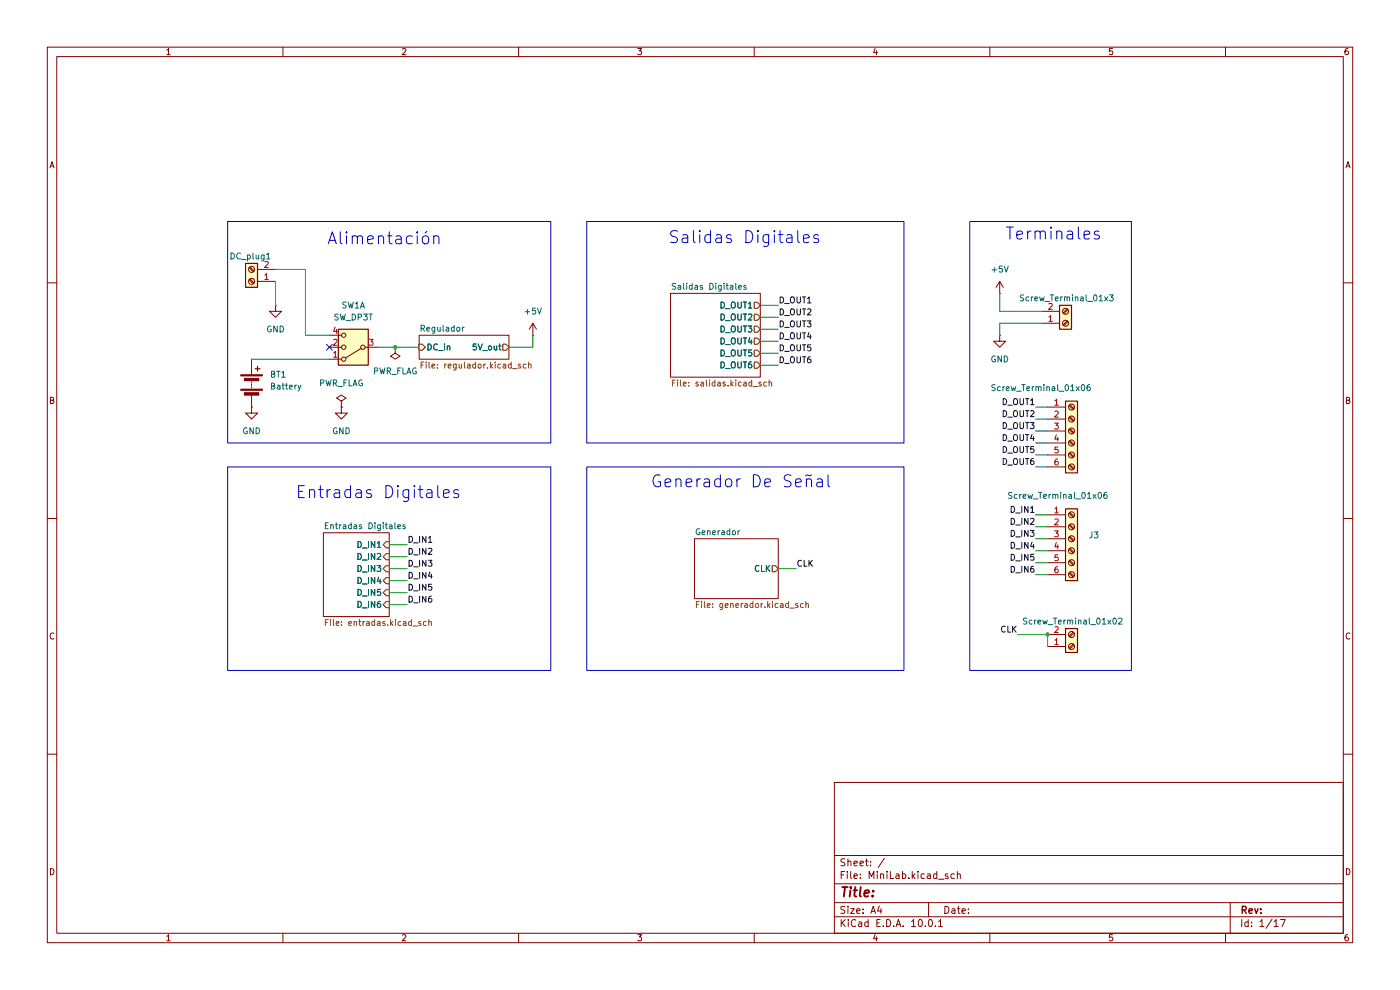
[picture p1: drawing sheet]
(kicad_sch
 (version 20260306)
 (generator "eeschema")
 (generator_version "10.0")
 (paper "A4")
 (lib_symbols
  (symbol "Connector:Screw_Terminal_01x02"
   (pin_names
    (offset 1.016) (hide yes)) (exclude_from_sim no) (in_bom yes) (on_board yes)
   (in_pos_files yes)
   (duplicate_pin_numbers_are_jumpers no)
   (property "Reference" "J" (at 0 2.54 0) (show_name no) (do_not_autoplace no) (effects (font (size 1.27 1.27))))
   (property "Value" "Screw_Terminal_01x02" (at 0 -5.08 0) (show_name no) (do_not_autoplace no) (effects (font (size 1.27 1.27))))
   (property "Footprint" "" (at 0 0 0) (show_name no) (do_not_autoplace no) (hide yes) (effects (font (size 1.27 1.27))))
   (property "Datasheet" "" (at 0 0 0) (show_name no) (do_not_autoplace no) (hide yes) (effects (font (size 1.27 1.27))))
   (property "Description" "Generic screw terminal, single row, 01x02, script generated (kicad-library-utils/schlib/autogen/connector/)" (at 0 0 0) (show_name no) (do_not_autoplace no) (hide yes) (effects (font (size 1.27 1.27))))
   (symbol "Screw_Terminal_01x02_1_1"
    (rectangle (start -1.27 1.27) (end 1.27 -3.81) (stroke (width 0.254) (type default)) (fill (type background)))
    (polyline (pts (xy -0.5334 0.3302) (xy 0.3302 -0.508)) (stroke (width 0.1524) (type default)) (fill (type none)))
    (polyline (pts (xy -0.5334 -2.2098) (xy 0.3302 -3.048)) (stroke (width 0.1524) (type default)) (fill (type none)))
    (polyline (pts (xy -0.3556 0.508) (xy 0.508 -0.3302)) (stroke (width 0.1524) (type default)) (fill (type none)))
    (polyline (pts (xy -0.3556 -2.032) (xy 0.508 -2.8702)) (stroke (width 0.1524) (type default)) (fill (type none)))
    (circle (center 0 0) (radius 0.635) (stroke (width 0.1524) (type default)) (fill (type none)))
    (circle (center 0 -2.54) (radius 0.635) (stroke (width 0.1524) (type default)) (fill (type none)))
    (pin passive line (at -5.08 0 0) (length 3.81) (name "Pin_1" (effects (font (size 1.27 1.27)))) (number "1" (effects (font (size 1.27 1.27)))))
    (pin passive line (at -5.08 -2.54 0) (length 3.81) (name "Pin_2" (effects (font (size 1.27 1.27)))) (number "2" (effects (font (size 1.27 1.27))))))
   (embedded_fonts no))
  (symbol "Connector:Screw_Terminal_01x06"
   (pin_names
    (offset 1.016) (hide yes)) (exclude_from_sim no) (in_bom yes) (on_board yes)
   (in_pos_files yes)
   (duplicate_pin_numbers_are_jumpers no)
   (property "Reference" "J" (at 0 7.62 0) (show_name no) (do_not_autoplace no) (effects (font (size 1.27 1.27))))
   (property "Value" "Screw_Terminal_01x06" (at 0 -10.16 0) (show_name no) (do_not_autoplace no) (effects (font (size 1.27 1.27))))
   (property "Footprint" "" (at 0 0 0) (show_name no) (do_not_autoplace no) (hide yes) (effects (font (size 1.27 1.27))))
   (property "Datasheet" "" (at 0 0 0) (show_name no) (do_not_autoplace no) (hide yes) (effects (font (size 1.27 1.27))))
   (property "Description" "Generic screw terminal, single row, 01x06, script generated (kicad-library-utils/schlib/autogen/connector/)" (at 0 0 0) (show_name no) (do_not_autoplace no) (hide yes) (effects (font (size 1.27 1.27))))
   (symbol "Screw_Terminal_01x06_1_1"
    (rectangle (start -1.27 6.35) (end 1.27 -8.89) (stroke (width 0.254) (type default)) (fill (type background)))
    (polyline (pts (xy -0.5334 5.4102) (xy 0.3302 4.572)) (stroke (width 0.1524) (type default)) (fill (type none)))
    (polyline (pts (xy -0.5334 2.8702) (xy 0.3302 2.032)) (stroke (width 0.1524) (type default)) (fill (type none)))
    (polyline (pts (xy -0.5334 0.3302) (xy 0.3302 -0.508)) (stroke (width 0.1524) (type default)) (fill (type none)))
    (polyline (pts (xy -0.5334 -2.2098) (xy 0.3302 -3.048)) (stroke (width 0.1524) (type default)) (fill (type none)))
    (polyline (pts (xy -0.5334 -4.7498) (xy 0.3302 -5.588)) (stroke (width 0.1524) (type default)) (fill (type none)))
    (polyline (pts (xy -0.5334 -7.2898) (xy 0.3302 -8.128)) (stroke (width 0.1524) (type default)) (fill (type none)))
    (polyline (pts (xy -0.3556 5.588) (xy 0.508 4.7498)) (stroke (width 0.1524) (type default)) (fill (type none)))
    (polyline (pts (xy -0.3556 3.048) (xy 0.508 2.2098)) (stroke (width 0.1524) (type default)) (fill (type none)))
    (polyline (pts (xy -0.3556 0.508) (xy 0.508 -0.3302)) (stroke (width 0.1524) (type default)) (fill (type none)))
    (polyline (pts (xy -0.3556 -2.032) (xy 0.508 -2.8702)) (stroke (width 0.1524) (type default)) (fill (type none)))
    (polyline (pts (xy -0.3556 -4.572) (xy 0.508 -5.4102)) (stroke (width 0.1524) (type default)) (fill (type none)))
    (polyline (pts (xy -0.3556 -7.112) (xy 0.508 -7.9502)) (stroke (width 0.1524) (type default)) (fill (type none)))
    (circle (center 0 5.08) (radius 0.635) (stroke (width 0.1524) (type default)) (fill (type none)))
    (circle (center 0 2.54) (radius 0.635) (stroke (width 0.1524) (type default)) (fill (type none)))
    (circle (center 0 0) (radius 0.635) (stroke (width 0.1524) (type default)) (fill (type none)))
    (circle (center 0 -2.54) (radius 0.635) (stroke (width 0.1524) (type default)) (fill (type none)))
    (circle (center 0 -5.08) (radius 0.635) (stroke (width 0.1524) (type default)) (fill (type none)))
    (circle (center 0 -7.62) (radius 0.635) (stroke (width 0.1524) (type default)) (fill (type none)))
    (pin passive line (at -5.08 5.08 0) (length 3.81) (name "Pin_1" (effects (font (size 1.27 1.27)))) (number "1" (effects (font (size 1.27 1.27)))))
    (pin passive line (at -5.08 2.54 0) (length 3.81) (name "Pin_2" (effects (font (size 1.27 1.27)))) (number "2" (effects (font (size 1.27 1.27)))))
    (pin passive line (at -5.08 0 0) (length 3.81) (name "Pin_3" (effects (font (size 1.27 1.27)))) (number "3" (effects (font (size 1.27 1.27)))))
    (pin passive line (at -5.08 -2.54 0) (length 3.81) (name "Pin_4" (effects (font (size 1.27 1.27)))) (number "4" (effects (font (size 1.27 1.27)))))
    (pin passive line (at -5.08 -5.08 0) (length 3.81) (name "Pin_5" (effects (font (size 1.27 1.27)))) (number "5" (effects (font (size 1.27 1.27)))))
    (pin passive line (at -5.08 -7.62 0) (length 3.81) (name "Pin_6" (effects (font (size 1.27 1.27)))) (number "6" (effects (font (size 1.27 1.27))))))
   (embedded_fonts no))
  (symbol "Device:Battery"
   (pin_numbers (hide yes))
   (pin_names
    (offset 0) (hide yes)) (exclude_from_sim no) (in_bom yes) (on_board yes)
   (in_pos_files yes)
   (duplicate_pin_numbers_are_jumpers no)
   (property "Reference" "BT" (at 2.54 2.54 0) (show_name no) (do_not_autoplace no) (effects (font (size 1.27 1.27)) (justify left)))
   (property "Value" "Battery" (at 2.54 0 0) (show_name no) (do_not_autoplace no) (effects (font (size 1.27 1.27)) (justify left)))
   (property "Footprint" "" (at 0 1.524 90) (show_name no) (do_not_autoplace no) (hide yes) (effects (font (size 1.27 1.27))))
   (property "Datasheet" "" (at 0 1.524 90) (show_name no) (do_not_autoplace no) (hide yes) (effects (font (size 1.27 1.27))))
   (property "Description" "Multiple-cell battery" (at 0 0 0) (show_name no) (do_not_autoplace no) (hide yes) (effects (font (size 1.27 1.27))))
   (property "Sim.Device" "V" (at 0 0 0) (show_name no) (do_not_autoplace no) (hide yes) (effects (font (size 1.27 1.27))))
   (property "Sim.Type" "DC" (at 0 0 0) (show_name no) (do_not_autoplace no) (hide yes) (effects (font (size 1.27 1.27))))
   (property "Sim.Pins" "1=+ 2=-" (at 0 0 0) (show_name no) (do_not_autoplace no) (hide yes) (effects (font (size 1.27 1.27))))
   (symbol "Battery_0_1"
    (rectangle (start -2.286 1.778) (end 2.286 1.524) (stroke (width 0) (type default)) (fill (type outline)))
    (rectangle (start -2.286 -1.27) (end 2.286 -1.524) (stroke (width 0) (type default)) (fill (type outline)))
    (rectangle (start -1.524 1.016) (end 1.524 0.508) (stroke (width 0) (type default)) (fill (type outline)))
    (rectangle (start -1.524 -2.032) (end 1.524 -2.54) (stroke (width 0) (type default)) (fill (type outline)))
    (polyline (pts (xy 0 1.778) (xy 0 2.54)) (stroke (width 0) (type default)) (fill (type none)))
    (polyline (pts (xy 0 0) (xy 0 0.254)) (stroke (width 0) (type default)) (fill (type none)))
    (polyline (pts (xy 0 -0.508) (xy 0 -0.254)) (stroke (width 0) (type default)) (fill (type none)))
    (polyline (pts (xy 0 -1.016) (xy 0 -0.762)) (stroke (width 0) (type default)) (fill (type none)))
    (polyline (pts (xy 0.762 3.048) (xy 1.778 3.048)) (stroke (width 0.254) (type default)) (fill (type none)))
    (polyline (pts (xy 1.27 3.556) (xy 1.27 2.54)) (stroke (width 0.254) (type default)) (fill (type none))))
   (symbol "Battery_1_1"
    (pin passive line (at 0 5.08 270) (length 2.54) (name "+" (effects (font (size 1.27 1.27)))) (number "1" (effects (font (size 1.27 1.27)))))
    (pin passive line (at 0 -5.08 90) (length 2.54) (name "-" (effects (font (size 1.27 1.27)))) (number "2" (effects (font (size 1.27 1.27))))))
   (embedded_fonts no))
  (symbol "Switch:SW_DP3T"
   (pin_names
    (offset 0) (hide yes)) (exclude_from_sim no) (in_bom yes) (on_board yes)
   (in_pos_files yes)
   (duplicate_pin_numbers_are_jumpers no)
   (property "Reference" "SW" (at 0 5.08 0) (show_name no) (do_not_autoplace no) (effects (font (size 1.27 1.27))))
   (property "Value" "SW_DP3T" (at 0 -5.08 0) (show_name no) (do_not_autoplace no) (effects (font (size 1.27 1.27))))
   (property "Footprint" "" (at -15.875 4.445 0) (show_name no) (do_not_autoplace no) (hide yes) (effects (font (size 1.27 1.27))))
   (property "Datasheet" "" (at -15.875 4.445 0) (show_name no) (do_not_autoplace no) (hide yes) (effects (font (size 1.27 1.27))))
   (property "Description" "Switch, three position, dual pole triple throw, 3 position switch, SP3T" (at 0 0 0) (show_name no) (do_not_autoplace no) (hide yes) (effects (font (size 1.27 1.27))))
   (symbol "SW_DP3T_0_1"
    (rectangle (start -3.175 3.81) (end 3.175 -3.81) (stroke (width 0.254) (type default)) (fill (type background)))
    (circle (center -2.032 0) (radius 0.4572) (stroke (width 0) (type default)) (fill (type none)))
    (polyline (pts (xy -1.651 0.254) (xy 1.651 2.286)) (stroke (width 0) (type default)) (fill (type none)))
    (circle (center 2.032 2.54) (radius 0.4572) (stroke (width 0) (type default)) (fill (type none)))
    (circle (center 2.032 0) (radius 0.4572) (stroke (width 0) (type default)) (fill (type none)))
    (circle (center 2.032 -2.54) (radius 0.4572) (stroke (width 0) (type default)) (fill (type none))))
   (symbol "SW_DP3T_1_1"
    (pin passive line (at 5.08 2.54 180) (length 2.54) (name "1" (effects (font (size 1.27 1.27)))) (number "1" (effects (font (size 1.27 1.27)))))
    (pin passive line (at 5.08 0 180) (length 2.54) (name "2" (effects (font (size 1.27 1.27)))) (number "2" (effects (font (size 1.27 1.27)))))
    (pin passive line (at -5.08 0 0) (length 2.54) (name "3" (effects (font (size 1.27 1.27)))) (number "3" (effects (font (size 1.27 1.27)))))
    (pin passive line (at 5.08 -2.54 180) (length 2.54) (name "4" (effects (font (size 1.27 1.27)))) (number "4" (effects (font (size 1.27 1.27))))))
   (symbol "SW_DP3T_2_1"
    (pin passive line (at 5.08 2.54 180) (length 2.54) (name "5" (effects (font (size 1.27 1.27)))) (number "5" (effects (font (size 1.27 1.27)))))
    (pin passive line (at 5.08 0 180) (length 2.54) (name "6" (effects (font (size 1.27 1.27)))) (number "6" (effects (font (size 1.27 1.27)))))
    (pin passive line (at -5.08 0 0) (length 2.54) (name "7" (effects (font (size 1.27 1.27)))) (number "7" (effects (font (size 1.27 1.27)))))
    (pin passive line (at 5.08 -2.54 180) (length 2.54) (name "8" (effects (font (size 1.27 1.27)))) (number "8" (effects (font (size 1.27 1.27))))))
   (embedded_fonts no))
  (symbol "power:+5V"
   (power global)
   (pin_numbers (hide yes))
   (pin_names
    (offset 0) (hide yes)) (exclude_from_sim no) (in_bom yes) (on_board yes)
   (in_pos_files yes)
   (duplicate_pin_numbers_are_jumpers no)
   (property "Reference" "#PWR" (at 0 -3.81 0) (show_name no) (do_not_autoplace no) (hide yes) (effects (font (size 1.27 1.27))))
   (property "Value" "+5V" (at 0 3.556 0) (show_name no) (do_not_autoplace no) (effects (font (size 1.27 1.27))))
   (property "Footprint" "" (at 0 0 0) (show_name no) (do_not_autoplace no) (hide yes) (effects (font (size 1.27 1.27))))
   (property "Datasheet" "" (at 0 0 0) (show_name no) (do_not_autoplace no) (hide yes) (effects (font (size 1.27 1.27))))
   (property "Description" "Power symbol creates a global label with name \"+5V\"" (at 0 0 0) (show_name no) (do_not_autoplace no) (hide yes) (effects (font (size 1.27 1.27))))
   (symbol "+5V_0_1"
    (polyline (pts (xy -0.762 1.27) (xy 0 2.54)) (stroke (width 0) (type default)) (fill (type none)))
    (polyline (pts (xy 0 2.54) (xy 0.762 1.27)) (stroke (width 0) (type default)) (fill (type none)))
    (polyline (pts (xy 0 0) (xy 0 2.54)) (stroke (width 0) (type default)) (fill (type none))))
   (symbol "+5V_1_1"
    (pin power_in line (at 0 0 90) (length 0) (name "" (effects (font (size 1.27 1.27)))) (number "1" (effects (font (size 1.27 1.27))))))
   (embedded_fonts no))
  (symbol "power:GND"
   (power global)
   (pin_numbers (hide yes))
   (pin_names
    (offset 0) (hide yes)) (exclude_from_sim no) (in_bom yes) (on_board yes)
   (in_pos_files yes)
   (duplicate_pin_numbers_are_jumpers no)
   (property "Reference" "#PWR" (at 0 -6.35 0) (show_name no) (do_not_autoplace no) (hide yes) (effects (font (size 1.27 1.27))))
   (property "Value" "GND" (at 0 -3.81 0) (show_name no) (do_not_autoplace no) (effects (font (size 1.27 1.27))))
   (property "Footprint" "" (at 0 0 0) (show_name no) (do_not_autoplace no) (hide yes) (effects (font (size 1.27 1.27))))
   (property "Datasheet" "" (at 0 0 0) (show_name no) (do_not_autoplace no) (hide yes) (effects (font (size 1.27 1.27))))
   (property "Description" "Power symbol creates a global label with name \"GND\" , ground" (at 0 0 0) (show_name no) (do_not_autoplace no) (hide yes) (effects (font (size 1.27 1.27))))
   (symbol "GND_0_1"
    (polyline (pts (xy 0 0) (xy 0 -1.27) (xy 1.27 -1.27) (xy 0 -2.54) (xy -1.27 -1.27) (xy 0 -1.27)) (stroke (width 0) (type default)) (fill (type none))))
   (symbol "GND_1_1"
    (pin power_in line (at 0 0 270) (length 0) (name "" (effects (font (size 1.27 1.27)))) (number "1" (effects (font (size 1.27 1.27))))))
   (embedded_fonts no))
  (symbol "power:PWR_FLAG"
   (power global)
   (pin_numbers (hide yes))
   (pin_names
    (offset 0) (hide yes)) (exclude_from_sim no) (in_bom yes) (on_board yes)
   (in_pos_files yes)
   (duplicate_pin_numbers_are_jumpers no)
   (property "Reference" "#FLG" (at 0 1.905 0) (show_name no) (do_not_autoplace no) (hide yes) (effects (font (size 1.27 1.27))))
   (property "Value" "PWR_FLAG" (at 0 3.81 0) (show_name no) (do_not_autoplace no) (effects (font (size 1.27 1.27))))
   (property "Footprint" "" (at 0 0 0) (show_name no) (do_not_autoplace no) (hide yes) (effects (font (size 1.27 1.27))))
   (property "Datasheet" "" (at 0 0 0) (show_name no) (do_not_autoplace no) (hide yes) (effects (font (size 1.27 1.27))))
   (property "Description" "Special symbol for telling ERC where power comes from" (at 0 0 0) (show_name no) (do_not_autoplace no) (hide yes) (effects (font (size 1.27 1.27))))
   (symbol "PWR_FLAG_0_0"
    (pin power_out line (at 0 0 90) (length 0) (name "" (effects (font (size 1.27 1.27)))) (number "1" (effects (font (size 1.27 1.27))))))
   (symbol "PWR_FLAG_0_1"
    (polyline (pts (xy 0 0) (xy 0 1.27) (xy -1.016 1.905) (xy 0 2.54) (xy 1.016 1.905) (xy 0 1.27)) (stroke (width 0) (type default)) (fill (type none))))
   (embedded_fonts no)))
 (rectangle
  (start 124.46 46.99)
  (end 191.77 93.98)
  (stroke (width 0) (type default))
  (fill (type none)))
 (rectangle
  (start 48.26 46.99)
  (end 116.84 93.98)
  (stroke (width 0) (type default))
  (fill (type none)))
 (rectangle
  (start 48.26 99.06)
  (end 116.84 142.24)
  (stroke (width 0) (type default))
  (fill (type none)))
 (rectangle
  (start 124.46 99.06)
  (end 191.77 142.24)
  (stroke (width 0) (type default))
  (fill (type none)))
 (rectangle
  (start 205.74 46.99)
  (end 240.03 142.24)
  (stroke (width 0) (type default))
  (fill (type none)))
 (text "Entradas Digitales"
  (exclude_from_sim no)
  (at 80.264 104.648 0)
  (effects (font (size 2.54 2.54))))
 (text "Salidas Digitales"
  (exclude_from_sim no)
  (at 157.988 50.546 0)
  (effects (font (size 2.54 2.54))))
 (text "Alimentación"
  (exclude_from_sim no)
  (at 81.534 50.8 0)
  (effects (font (size 2.54 2.54))))
 (text "Terminales"
  (exclude_from_sim no)
  (at 223.52 49.784 0)
  (effects (font (size 2.54 2.54))))
 (text "Generador De Señal"
  (exclude_from_sim no)
  (at 157.226 102.362 0)
  (effects (font (size 2.54 2.54))))
 (junction
  (at 222.25 134.62)
  (diameter 0)
  (color 0 0 0 0))
 (junction
  (at 83.82 73.66)
  (diameter 0)
  (color 0 0 0 0))
 (no_connect
  (at 69.85 73.66))
 (wire
  (pts (xy 165.1 67.31) (xy 161.29 67.31))
  (stroke (width 0) (type default)))
 (wire
  (pts (xy 86.36 125.73) (xy 82.55 125.73))
  (stroke (width 0) (type default)))
 (wire
  (pts (xy 86.36 120.65) (xy 82.55 120.65))
  (stroke (width 0) (type default)))
 (wire
  (pts (xy 212.09 62.23) (xy 212.09 66.04))
  (stroke (width 0) (type default)))
 (wire
  (pts (xy 219.71 99.06) (xy 222.25 99.06))
  (stroke (width 0) (type default)))
 (wire
  (pts (xy 220.98 68.58) (xy 212.09 68.58))
  (stroke (width 0) (type default)))
 (wire
  (pts (xy 113.03 71.12) (xy 113.03 73.66))
  (stroke (width 0) (type default)))
 (wire
  (pts (xy 220.98 66.04) (xy 212.09 66.04))
  (stroke (width 0) (type default)))
 (wire
  (pts (xy 165.1 69.85) (xy 161.29 69.85))
  (stroke (width 0) (type default)))
 (wire
  (pts (xy 165.1 74.93) (xy 161.29 74.93))
  (stroke (width 0) (type default)))
 (wire
  (pts (xy 58.42 57.15) (xy 64.77 57.15))
  (stroke (width 0) (type default)))
 (wire
  (pts (xy 219.71 109.22) (xy 222.25 109.22))
  (stroke (width 0) (type default)))
 (wire
  (pts (xy 83.82 73.66) (xy 88.9 73.66))
  (stroke (width 0) (type default)))
 (wire
  (pts (xy 215.9 134.62) (xy 222.25 134.62))
  (stroke (width 0) (type default)))
 (wire
  (pts (xy 86.36 128.27) (xy 82.55 128.27))
  (stroke (width 0) (type default)))
 (wire
  (pts (xy 107.95 73.66) (xy 113.03 73.66))
  (stroke (width 0) (type default)))
 (wire
  (pts (xy 64.77 57.15) (xy 64.77 71.12))
  (stroke (width 0) (type default)))
 (wire
  (pts (xy 165.1 120.65) (xy 168.91 120.65))
  (stroke (width 0) (type default)))
 (wire
  (pts (xy 219.71 114.3) (xy 222.25 114.3))
  (stroke (width 0) (type default)))
 (wire
  (pts (xy 219.71 88.9) (xy 222.25 88.9))
  (stroke (width 0) (type default)))
 (wire
  (pts (xy 219.71 121.92) (xy 222.25 121.92))
  (stroke (width 0) (type default)))
 (wire
  (pts (xy 219.71 86.36) (xy 222.25 86.36))
  (stroke (width 0) (type default)))
 (wire
  (pts (xy 222.25 134.62) (xy 222.25 137.16))
  (stroke (width 0) (type default)))
 (wire
  (pts (xy 53.34 76.2) (xy 69.85 76.2))
  (stroke (width 0) (type default)))
 (wire
  (pts (xy 86.36 118.11) (xy 82.55 118.11))
  (stroke (width 0) (type default)))
 (wire
  (pts (xy 165.1 64.77) (xy 161.29 64.77))
  (stroke (width 0) (type default)))
 (wire
  (pts (xy 219.71 111.76) (xy 222.25 111.76))
  (stroke (width 0) (type default)))
 (wire
  (pts (xy 58.42 59.69) (xy 58.42 64.77))
  (stroke (width 0) (type default)))
 (wire
  (pts (xy 165.1 77.47) (xy 161.29 77.47))
  (stroke (width 0) (type default)))
 (wire
  (pts (xy 165.1 72.39) (xy 161.29 72.39))
  (stroke (width 0) (type default)))
 (wire
  (pts (xy 219.71 119.38) (xy 222.25 119.38))
  (stroke (width 0) (type default)))
 (wire
  (pts (xy 80.01 73.66) (xy 83.82 73.66))
  (stroke (width 0) (type default)))
 (wire
  (pts (xy 86.36 123.19) (xy 82.55 123.19))
  (stroke (width 0) (type default)))
 (wire
  (pts (xy 64.77 71.12) (xy 69.85 71.12))
  (stroke (width 0) (type default)))
 (wire
  (pts (xy 219.71 116.84) (xy 222.25 116.84))
  (stroke (width 0) (type default)))
 (wire
  (pts (xy 219.71 91.44) (xy 222.25 91.44))
  (stroke (width 0) (type default)))
 (wire
  (pts (xy 212.09 68.58) (xy 212.09 71.12))
  (stroke (width 0) (type default)))
 (wire
  (pts (xy 86.36 115.57) (xy 82.55 115.57))
  (stroke (width 0) (type default)))
 (wire
  (pts (xy 219.71 93.98) (xy 222.25 93.98))
  (stroke (width 0) (type default)))
 (wire
  (pts (xy 219.71 96.52) (xy 222.25 96.52))
  (stroke (width 0) (type default)))
 (label "D_IN6"
  (at 219.71 121.92 180)
  (effects (font (size 1.27 1.27)) (justify right bottom)))
 (label "D_OUT6"
  (at 219.71 99.06 180)
  (effects (font (size 1.27 1.27)) (justify right bottom)))
 (label "D_IN4"
  (at 86.36 123.19 0)
  (effects (font (size 1.27 1.27)) (justify left bottom)))
 (label "D_OUT5"
  (at 165.1 74.93 0)
  (effects (font (size 1.27 1.27)) (justify left bottom)))
 (label "D_IN1"
  (at 86.36 115.57 0)
  (effects (font (size 1.27 1.27)) (justify left bottom)))
 (label "D_IN5"
  (at 219.71 119.38 180)
  (effects (font (size 1.27 1.27)) (justify right bottom)))
 (label "D_OUT5"
  (at 219.71 96.52 180)
  (effects (font (size 1.27 1.27)) (justify right bottom)))
 (label "D_OUT6"
  (at 165.1 77.47 0)
  (effects (font (size 1.27 1.27)) (justify left bottom)))
 (label "D_OUT1"
  (at 219.71 86.36 180)
  (effects (font (size 1.27 1.27)) (justify right bottom)))
 (label "D_IN6"
  (at 86.36 128.27 0)
  (effects (font (size 1.27 1.27)) (justify left bottom)))
 (label "D_IN2"
  (at 86.36 118.11 0)
  (effects (font (size 1.27 1.27)) (justify left bottom)))
 (label "D_OUT3"
  (at 165.1 69.85 0)
  (effects (font (size 1.27 1.27)) (justify left bottom)))
 (label "D_IN1"
  (at 219.71 109.22 180)
  (effects (font (size 1.27 1.27)) (justify right bottom)))
 (label "D_OUT2"
  (at 165.1 67.31 0)
  (effects (font (size 1.27 1.27)) (justify left bottom)))
 (label "D_IN2"
  (at 219.71 111.76 180)
  (effects (font (size 1.27 1.27)) (justify right bottom)))
 (label "D_IN3"
  (at 86.36 120.65 0)
  (effects (font (size 1.27 1.27)) (justify left bottom)))
 (label "D_OUT4"
  (at 219.71 93.98 180)
  (effects (font (size 1.27 1.27)) (justify right bottom)))
 (label "D_IN3"
  (at 219.71 114.3 180)
  (effects (font (size 1.27 1.27)) (justify right bottom)))
 (label "D_IN4"
  (at 219.71 116.84 180)
  (effects (font (size 1.27 1.27)) (justify right bottom)))
 (label "CLK"
  (at 215.9 134.62 180)
  (effects (font (size 1.27 1.27)) (justify right bottom)))
 (label "D_OUT2"
  (at 219.71 88.9 180)
  (effects (font (size 1.27 1.27)) (justify right bottom)))
 (label "D_OUT3"
  (at 219.71 91.44 180)
  (effects (font (size 1.27 1.27)) (justify right bottom)))
 (label "D_OUT1"
  (at 165.1 64.77 0)
  (effects (font (size 1.27 1.27)) (justify left bottom)))
 (label "D_IN5"
  (at 86.36 125.73 0)
  (effects (font (size 1.27 1.27)) (justify left bottom)))
 (label "CLK"
  (at 168.91 120.65 0)
  (effects (font (size 1.27 1.27)) (justify left bottom)))
 (label "D_OUT4"
  (at 165.1 72.39 0)
  (effects (font (size 1.27 1.27)) (justify left bottom)))
 (symbol
  (lib_id "power:PWR_FLAG")
  (at 83.82 73.66 180)
  (unit 1)
  (body_style 1)
  (exclude_from_sim no)
  (in_bom yes)
  (on_board yes)
  (in_pos_files yes)
  (dnp no)
  (fields_autoplaced yes)
  (property "Reference" "#FLG01" (at 83.82 75.565 0) (hide yes) (show_name no) (do_not_autoplace no) (effects (font (size 1.27 1.27))))
  (property "Value" "PWR_FLAG" (at 83.82 78.74 0) (show_name no) (do_not_autoplace no) (effects (font (size 1.27 1.27))))
  (property "Footprint" "" (at 83.82 73.66 0) (hide yes) (show_name no) (do_not_autoplace no) (effects (font (size 1.27 1.27))))
  (property "Datasheet" "" (at 83.82 73.66 0) (hide yes) (show_name no) (do_not_autoplace no) (effects (font (size 1.27 1.27))))
  (property "Description" "Special symbol for telling ERC where power comes from" (at 83.82 73.66 0) (hide yes) (show_name no) (do_not_autoplace no) (effects (font (size 1.27 1.27))))
  (pin "1"))
 (symbol
  (lib_id "power:PWR_FLAG")
  (at 72.39 86.36 0)
  (unit 1)
  (body_style 1)
  (exclude_from_sim no)
  (in_bom yes)
  (on_board yes)
  (in_pos_files yes)
  (dnp no)
  (fields_autoplaced yes)
  (property "Reference" "#FLG02" (at 72.39 84.455 0) (hide yes) (show_name no) (do_not_autoplace no) (effects (font (size 1.27 1.27))))
  (property "Value" "PWR_FLAG" (at 72.39 81.28 0) (show_name no) (do_not_autoplace no) (effects (font (size 1.27 1.27))))
  (property "Footprint" "" (at 72.39 86.36 0) (hide yes) (show_name no) (do_not_autoplace no) (effects (font (size 1.27 1.27))))
  (property "Datasheet" "" (at 72.39 86.36 0) (hide yes) (show_name no) (do_not_autoplace no) (effects (font (size 1.27 1.27))))
  (property "Description" "Special symbol for telling ERC where power comes from" (at 72.39 86.36 0) (hide yes) (show_name no) (do_not_autoplace no) (effects (font (size 1.27 1.27))))
  (pin "1"))
 (symbol
  (lib_id "Connector:Screw_Terminal_01x06")
  (at 227.33 91.44 0)
  (unit 1)
  (body_style 1)
  (exclude_from_sim no)
  (in_bom yes)
  (on_board yes)
  (in_pos_files yes)
  (dnp no)
  (property "Reference" "J15" (at 225.552 79.756 0) (hide yes) (show_name no) (do_not_autoplace no) (effects (font (size 1.27 1.27)) (justify left)))
  (property "Value" "Screw_Terminal_01x06" (at 210.058 82.296 0) (show_name no) (do_not_autoplace no) (effects (font (size 1.27 1.27)) (justify left)))
  (property "Footprint" "TerminalBlock_Phoenix:TerminalBlock_Phoenix_MKDS-1,5-6_1x06_P5.00mm_Horizontal" (at 227.33 91.44 0) (hide yes) (show_name no) (do_not_autoplace no) (effects (font (size 1.27 1.27))))
  (property "Datasheet" "" (at 227.33 91.44 0) (hide yes) (show_name no) (do_not_autoplace no) (effects (font (size 1.27 1.27))))
  (property "Description" "Generic screw terminal, single row, 01x06, script generated (kicad-library-utils/schlib/autogen/connector/)" (at 227.33 91.44 0) (hide yes) (show_name no) (do_not_autoplace no) (effects (font (size 1.27 1.27))))
  (pin "1")
  (pin "2")
  (pin "3")
  (pin "6")
  (pin "4")
  (pin "5"))
 (symbol
  (lib_id "power:GND")
  (at 212.09 71.12 0)
  (unit 1)
  (body_style 1)
  (exclude_from_sim no)
  (in_bom yes)
  (on_board yes)
  (in_pos_files yes)
  (dnp no)
  (fields_autoplaced yes)
  (property "Reference" "#PWR054" (at 212.09 77.47 0) (hide yes) (show_name no) (do_not_autoplace no) (effects (font (size 1.27 1.27))))
  (property "Value" "GND" (at 212.09 76.2 0) (show_name no) (do_not_autoplace no) (effects (font (size 1.27 1.27))))
  (property "Footprint" "" (at 212.09 71.12 0) (hide yes) (show_name no) (do_not_autoplace no) (effects (font (size 1.27 1.27))))
  (property "Datasheet" "" (at 212.09 71.12 0) (hide yes) (show_name no) (do_not_autoplace no) (effects (font (size 1.27 1.27))))
  (property "Description" "Power symbol creates a global label with name \"GND\" , ground" (at 212.09 71.12 0) (hide yes) (show_name no) (do_not_autoplace no) (effects (font (size 1.27 1.27))))
  (pin "1"))
 (symbol
  (lib_id "power:GND")
  (at 53.34 86.36 0)
  (unit 1)
  (body_style 1)
  (exclude_from_sim no)
  (in_bom yes)
  (on_board yes)
  (in_pos_files yes)
  (dnp no)
  (fields_autoplaced yes)
  (property "Reference" "#PWR05" (at 53.34 92.71 0) (hide yes) (show_name no) (do_not_autoplace no) (effects (font (size 1.27 1.27))))
  (property "Value" "GND" (at 53.34 91.44 0) (show_name no) (do_not_autoplace no) (effects (font (size 1.27 1.27))))
  (property "Footprint" "" (at 53.34 86.36 0) (hide yes) (show_name no) (do_not_autoplace no) (effects (font (size 1.27 1.27))))
  (property "Datasheet" "" (at 53.34 86.36 0) (hide yes) (show_name no) (do_not_autoplace no) (effects (font (size 1.27 1.27))))
  (property "Description" "Power symbol creates a global label with name \"GND\" , ground" (at 53.34 86.36 0) (hide yes) (show_name no) (do_not_autoplace no) (effects (font (size 1.27 1.27))))
  (pin "1"))
 (symbol
  (lib_id "power:GND")
  (at 72.39 86.36 0)
  (unit 1)
  (body_style 1)
  (exclude_from_sim no)
  (in_bom yes)
  (on_board yes)
  (in_pos_files yes)
  (dnp no)
  (fields_autoplaced yes)
  (property "Reference" "#PWR052" (at 72.39 92.71 0) (hide yes) (show_name no) (do_not_autoplace no) (effects (font (size 1.27 1.27))))
  (property "Value" "GND" (at 72.39 91.44 0) (show_name no) (do_not_autoplace no) (effects (font (size 1.27 1.27))))
  (property "Footprint" "" (at 72.39 86.36 0) (hide yes) (show_name no) (do_not_autoplace no) (effects (font (size 1.27 1.27))))
  (property "Datasheet" "" (at 72.39 86.36 0) (hide yes) (show_name no) (do_not_autoplace no) (effects (font (size 1.27 1.27))))
  (property "Description" "Power symbol creates a global label with name \"GND\" , ground" (at 72.39 86.36 0) (hide yes) (show_name no) (do_not_autoplace no) (effects (font (size 1.27 1.27))))
  (pin "1"))
 (symbol
  (lib_id "Device:Battery")
  (at 53.34 81.28 0)
  (unit 1)
  (body_style 1)
  (exclude_from_sim no)
  (in_bom yes)
  (on_board yes)
  (in_pos_files yes)
  (dnp no)
  (fields_autoplaced yes)
  (property "Reference" "BT1" (at 57.15 79.4384 0) (show_name no) (do_not_autoplace no) (effects (font (size 1.27 1.27)) (justify left)))
  (property "Value" "Battery" (at 57.15 81.9784 0) (show_name no) (do_not_autoplace no) (effects (font (size 1.27 1.27)) (justify left)))
  (property "Footprint" "" (at 53.34 79.756 90) (hide yes) (show_name no) (do_not_autoplace no) (effects (font (size 1.27 1.27))))
  (property "Datasheet" "" (at 53.34 79.756 90) (hide yes) (show_name no) (do_not_autoplace no) (effects (font (size 1.27 1.27))))
  (property "Description" "Multiple-cell battery" (at 53.34 81.28 0) (hide yes) (show_name no) (do_not_autoplace no) (effects (font (size 1.27 1.27))))
  (property "Sim.Device" "V" (at 53.34 81.28 0) (hide yes) (show_name no) (do_not_autoplace no) (effects (font (size 1.27 1.27))))
  (property "Sim.Type" "DC" (at 53.34 81.28 0) (hide yes) (show_name no) (do_not_autoplace no) (effects (font (size 1.27 1.27))))
  (property "Sim.Pins" "1=+ 2=-" (at 53.34 81.28 0) (hide yes) (show_name no) (do_not_autoplace no) (effects (font (size 1.27 1.27))))
  (pin "1")
  (pin "2"))
 (symbol
  (lib_id "Connector:Screw_Terminal_01x02")
  (at 53.34 59.69 180)
  (unit 1)
  (body_style 1)
  (exclude_from_sim no)
  (in_bom yes)
  (on_board yes)
  (in_pos_files yes)
  (dnp no)
  (property "Reference" "DC_plug1" (at 53.086 54.356 0) (show_name no) (do_not_autoplace no) (effects (font (size 1.27 1.27))))
  (property "Value" "Screw_Terminal_01x02" (at 53.34 53.34 0) (hide yes) (show_name no) (do_not_autoplace no) (effects (font (size 1.27 1.27))))
  (property "Footprint" "TerminalBlock_Phoenix:TerminalBlock_Phoenix_MKDS-1,5-2-5.08_1x02_P5.08mm_Horizontal" (at 53.34 59.69 0) (hide yes) (show_name no) (do_not_autoplace no) (effects (font (size 1.27 1.27))))
  (property "Datasheet" "" (at 53.34 59.69 0) (hide yes) (show_name no) (do_not_autoplace no) (effects (font (size 1.27 1.27))))
  (property "Description" "Generic screw terminal, single row, 01x02, script generated (kicad-library-utils/schlib/autogen/connector/)" (at 53.34 59.69 0) (hide yes) (show_name no) (do_not_autoplace no) (effects (font (size 1.27 1.27))))
  (pin "2")
  (pin "1"))
 (symbol
  (lib_id "power:+5V")
  (at 212.09 62.23 0)
  (unit 1)
  (body_style 1)
  (exclude_from_sim no)
  (in_bom yes)
  (on_board yes)
  (in_pos_files yes)
  (dnp no)
  (fields_autoplaced yes)
  (property "Reference" "#PWR053" (at 212.09 66.04 0) (hide yes) (show_name no) (do_not_autoplace no) (effects (font (size 1.27 1.27))))
  (property "Value" "+5V" (at 212.09 57.15 0) (show_name no) (do_not_autoplace no) (effects (font (size 1.27 1.27))))
  (property "Footprint" "" (at 212.09 62.23 0) (hide yes) (show_name no) (do_not_autoplace no) (effects (font (size 1.27 1.27))))
  (property "Datasheet" "" (at 212.09 62.23 0) (hide yes) (show_name no) (do_not_autoplace no) (effects (font (size 1.27 1.27))))
  (property "Description" "Power symbol creates a global label with name \"+5V\"" (at 212.09 62.23 0) (hide yes) (show_name no) (do_not_autoplace no) (effects (font (size 1.27 1.27))))
  (pin "1"))
 (symbol
  (lib_id "Connector:Screw_Terminal_01x06")
  (at 227.33 114.3 0)
  (unit 1)
  (body_style 1)
  (exclude_from_sim no)
  (in_bom yes)
  (on_board yes)
  (in_pos_files yes)
  (dnp no)
  (property "Reference" "J3" (at 230.886 113.538 0) (show_name no) (do_not_autoplace no) (effects (font (size 1.27 1.27)) (justify left)))
  (property "Value" "Screw_Terminal_01x06" (at 213.614 105.156 0) (show_name no) (do_not_autoplace no) (effects (font (size 1.27 1.27)) (justify left)))
  (property "Footprint" "TerminalBlock_Phoenix:TerminalBlock_Phoenix_MKDS-1,5-6_1x06_P5.00mm_Horizontal" (at 227.33 114.3 0) (hide yes) (show_name no) (do_not_autoplace no) (effects (font (size 1.27 1.27))))
  (property "Datasheet" "" (at 227.33 114.3 0) (hide yes) (show_name no) (do_not_autoplace no) (effects (font (size 1.27 1.27))))
  (property "Description" "Generic screw terminal, single row, 01x06, script generated (kicad-library-utils/schlib/autogen/connector/)" (at 227.33 114.3 0) (hide yes) (show_name no) (do_not_autoplace no) (effects (font (size 1.27 1.27))))
  (pin "1")
  (pin "2")
  (pin "3")
  (pin "6")
  (pin "4")
  (pin "5"))
 (symbol
  (lib_id "power:GND")
  (at 58.42 64.77 0)
  (unit 1)
  (body_style 1)
  (exclude_from_sim no)
  (in_bom yes)
  (on_board yes)
  (in_pos_files yes)
  (dnp no)
  (fields_autoplaced yes)
  (property "Reference" "#PWR06" (at 58.42 71.12 0) (hide yes) (show_name no) (do_not_autoplace no) (effects (font (size 1.27 1.27))))
  (property "Value" "GND" (at 58.42 69.85 0) (show_name no) (do_not_autoplace no) (effects (font (size 1.27 1.27))))
  (property "Footprint" "" (at 58.42 64.77 0) (hide yes) (show_name no) (do_not_autoplace no) (effects (font (size 1.27 1.27))))
  (property "Datasheet" "" (at 58.42 64.77 0) (hide yes) (show_name no) (do_not_autoplace no) (effects (font (size 1.27 1.27))))
  (property "Description" "Power symbol creates a global label with name \"GND\" , ground" (at 58.42 64.77 0) (hide yes) (show_name no) (do_not_autoplace no) (effects (font (size 1.27 1.27))))
  (pin "1"))
 (symbol
  (lib_id "power:+5V")
  (at 113.03 71.12 0)
  (unit 1)
  (body_style 1)
  (exclude_from_sim no)
  (in_bom yes)
  (on_board yes)
  (in_pos_files yes)
  (dnp no)
  (fields_autoplaced yes)
  (property "Reference" "#PWR050" (at 113.03 74.93 0) (hide yes) (show_name no) (do_not_autoplace no) (effects (font (size 1.27 1.27))))
  (property "Value" "+5V" (at 113.03 66.04 0) (show_name no) (do_not_autoplace no) (effects (font (size 1.27 1.27))))
  (property "Footprint" "" (at 113.03 71.12 0) (hide yes) (show_name no) (do_not_autoplace no) (effects (font (size 1.27 1.27))))
  (property "Datasheet" "" (at 113.03 71.12 0) (hide yes) (show_name no) (do_not_autoplace no) (effects (font (size 1.27 1.27))))
  (property "Description" "Power symbol creates a global label with name \"+5V\"" (at 113.03 71.12 0) (hide yes) (show_name no) (do_not_autoplace no) (effects (font (size 1.27 1.27))))
  (pin "1"))
 (symbol
  (lib_id "Connector:Screw_Terminal_01x02")
  (at 226.06 68.58 0)
  (mirror x)
  (unit 1)
  (body_style 1)
  (exclude_from_sim no)
  (in_bom yes)
  (on_board yes)
  (in_pos_files yes)
  (dnp no)
  (property "Reference" "Screw_Terminal_01x3" (at 226.314 63.246 0) (show_name no) (do_not_autoplace no) (effects (font (size 1.27 1.27))))
  (property "Value" "Screw_Terminal_01x02" (at 226.06 62.23 0) (hide yes) (show_name no) (do_not_autoplace no) (effects (font (size 1.27 1.27))))
  (property "Footprint" "TerminalBlock_Phoenix:TerminalBlock_Phoenix_MKDS-1,5-2-5.08_1x02_P5.08mm_Horizontal" (at 226.06 68.58 0) (hide yes) (show_name no) (do_not_autoplace no) (effects (font (size 1.27 1.27))))
  (property "Datasheet" "" (at 226.06 68.58 0) (hide yes) (show_name no) (do_not_autoplace no) (effects (font (size 1.27 1.27))))
  (property "Description" "Generic screw terminal, single row, 01x02, script generated (kicad-library-utils/schlib/autogen/connector/)" (at 226.06 68.58 0) (hide yes) (show_name no) (do_not_autoplace no) (effects (font (size 1.27 1.27))))
  (pin "2")
  (pin "1"))
 (symbol
  (lib_id "Connector:Screw_Terminal_01x02")
  (at 227.33 137.16 0)
  (mirror x)
  (unit 1)
  (body_style 1)
  (exclude_from_sim no)
  (in_bom yes)
  (on_board yes)
  (in_pos_files yes)
  (dnp no)
  (property "Reference" "Screw_Terminal_01x02" (at 227.584 131.826 0) (show_name no) (do_not_autoplace no) (effects (font (size 1.27 1.27))))
  (property "Value" "Screw_Terminal_01x02" (at 227.33 130.81 0) (hide yes) (show_name no) (do_not_autoplace no) (effects (font (size 1.27 1.27))))
  (property "Footprint" "TerminalBlock_Phoenix:TerminalBlock_Phoenix_MKDS-1,5-2-5.08_1x02_P5.08mm_Horizontal" (at 227.33 137.16 0) (hide yes) (show_name no) (do_not_autoplace no) (effects (font (size 1.27 1.27))))
  (property "Datasheet" "" (at 227.33 137.16 0) (hide yes) (show_name no) (do_not_autoplace no) (effects (font (size 1.27 1.27))))
  (property "Description" "Generic screw terminal, single row, 01x02, script generated (kicad-library-utils/schlib/autogen/connector/)" (at 227.33 137.16 0) (hide yes) (show_name no) (do_not_autoplace no) (effects (font (size 1.27 1.27))))
  (pin "2")
  (pin "1"))
 (symbol
  (lib_id "Switch:SW_DP3T")
  (at 74.93 73.66 180)
  (unit 1)
  (body_style 1)
  (exclude_from_sim no)
  (in_bom yes)
  (on_board yes)
  (in_pos_files yes)
  (dnp no)
  (fields_autoplaced yes)
  (property "Reference" "SW1" (at 74.93 64.77 0) (show_name no) (do_not_autoplace no) (effects (font (size 1.27 1.27))))
  (property "Value" "SW_DP3T" (at 74.93 67.31 0) (show_name no) (do_not_autoplace no) (effects (font (size 1.27 1.27))))
  (property "Footprint" "" (at 90.805 78.105 0) (hide yes) (show_name no) (do_not_autoplace no) (effects (font (size 1.27 1.27))))
  (property "Datasheet" "" (at 90.805 78.105 0) (hide yes) (show_name no) (do_not_autoplace no) (effects (font (size 1.27 1.27))))
  (property "Description" "Switch, three position, dual pole triple throw, 3 position switch, SP3T" (at 74.93 73.66 0) (hide yes) (show_name no) (do_not_autoplace no) (effects (font (size 1.27 1.27))))
  (pin "6")
  (pin "3")
  (pin "1")
  (pin "2")
  (pin "4")
  (pin "5")
  (pin "7")
  (pin "8"))
 (sheet
  (at 142.24 62.23)
  (size 19.05 17.78)
  (exclude_from_sim no)
  (in_bom yes)
  (on_board yes)
  (dnp no)
  (fields_autoplaced yes)
  (stroke (width 0.1524) (type solid))
  (fill (color 0 0 0 0))
  (property "Sheetname" "Salidas Digitales" (at 142.24 61.5184 0) (show_name no) (do_not_autoplace no) (effects (font (size 1.27 1.27)) (justify left bottom)))
  (property "Sheetfile" "salidas.kicad_sch" (at 142.24 80.5946 0) (show_name no) (do_not_autoplace no) (effects (font (size 1.27 1.27)) (justify left top)))
  (pin "D_OUT1" output (at 161.29 64.77 0) (effects (font (size 1.27 1.27)) (justify right)))
  (pin "D_OUT2" output (at 161.29 67.31 0) (effects (font (size 1.27 1.27)) (justify right)))
  (pin "D_OUT3" output (at 161.29 69.85 0) (effects (font (size 1.27 1.27)) (justify right)))
  (pin "D_OUT4" output (at 161.29 72.39 0) (effects (font (size 1.27 1.27)) (justify right)))
  (pin "D_OUT5" output (at 161.29 74.93 0) (effects (font (size 1.27 1.27)) (justify right)))
  (pin "D_OUT6" output (at 161.29 77.47 0) (effects (font (size 1.27 1.27)) (justify right))))
 (sheet
  (at 68.58 113.03)
  (size 13.97 17.78)
  (exclude_from_sim no)
  (in_bom yes)
  (on_board yes)
  (dnp no)
  (fields_autoplaced yes)
  (stroke (width 0.1524) (type solid))
  (fill (color 0 0 0 0))
  (property "Sheetname" "Entradas Digitales" (at 68.58 112.3184 0) (show_name no) (do_not_autoplace no) (effects (font (size 1.27 1.27)) (justify left bottom)))
  (property "Sheetfile" "entradas.kicad_sch" (at 68.58 131.3946 0) (show_name no) (do_not_autoplace no) (effects (font (size 1.27 1.27)) (justify left top)))
  (pin "D_IN1" input (at 82.55 115.57 0) (effects (font (size 1.27 1.27)) (justify right)))
  (pin "D_IN2" input (at 82.55 118.11 0) (effects (font (size 1.27 1.27)) (justify right)))
  (pin "D_IN3" input (at 82.55 120.65 0) (effects (font (size 1.27 1.27)) (justify right)))
  (pin "D_IN4" input (at 82.55 123.19 0) (effects (font (size 1.27 1.27)) (justify right)))
  (pin "D_IN5" input (at 82.55 125.73 0) (effects (font (size 1.27 1.27)) (justify right)))
  (pin "D_IN6" input (at 82.55 128.27 0) (effects (font (size 1.27 1.27)) (justify right))))
 (sheet
  (at 147.32 114.3)
  (size 17.78 12.7)
  (exclude_from_sim no)
  (in_bom yes)
  (on_board yes)
  (dnp no)
  (fields_autoplaced yes)
  (stroke (width 0.1524) (type solid))
  (fill (color 0 0 0 0))
  (property "Sheetname" "Generador" (at 147.32 113.5884 0) (show_name no) (do_not_autoplace no) (effects (font (size 1.27 1.27)) (justify left bottom)))
  (property "Sheetfile" "generador.kicad_sch" (at 147.32 127.5846 0) (show_name no) (do_not_autoplace no) (effects (font (size 1.27 1.27)) (justify left top)))
  (pin "CLK" output (at 165.1 120.65 0) (effects (font (size 1.27 1.27)) (justify right))))
 (sheet
  (at 88.9 71.12)
  (size 19.05 5.08)
  (exclude_from_sim no)
  (in_bom yes)
  (on_board yes)
  (dnp no)
  (fields_autoplaced yes)
  (stroke (width 0.1524) (type solid))
  (fill (color 0 0 0 0))
  (property "Sheetname" "Regulador" (at 88.9 70.4084 0) (show_name no) (do_not_autoplace no) (effects (font (size 1.27 1.27)) (justify left bottom)))
  (property "Sheetfile" "regulador.kicad_sch" (at 88.9 76.7846 0) (show_name no) (do_not_autoplace no) (effects (font (size 1.27 1.27)) (justify left top)))
  (pin "5V_out" output (at 107.95 73.66 0) (effects (font (size 1.27 1.27)) (justify right)))
  (pin "DC_in" input (at 88.9 73.66 180) (effects (font (size 1.27 1.27)) (justify left))))
 (sheet_instances
  (path ""
   (page "1")))
 (embedded_fonts no))
